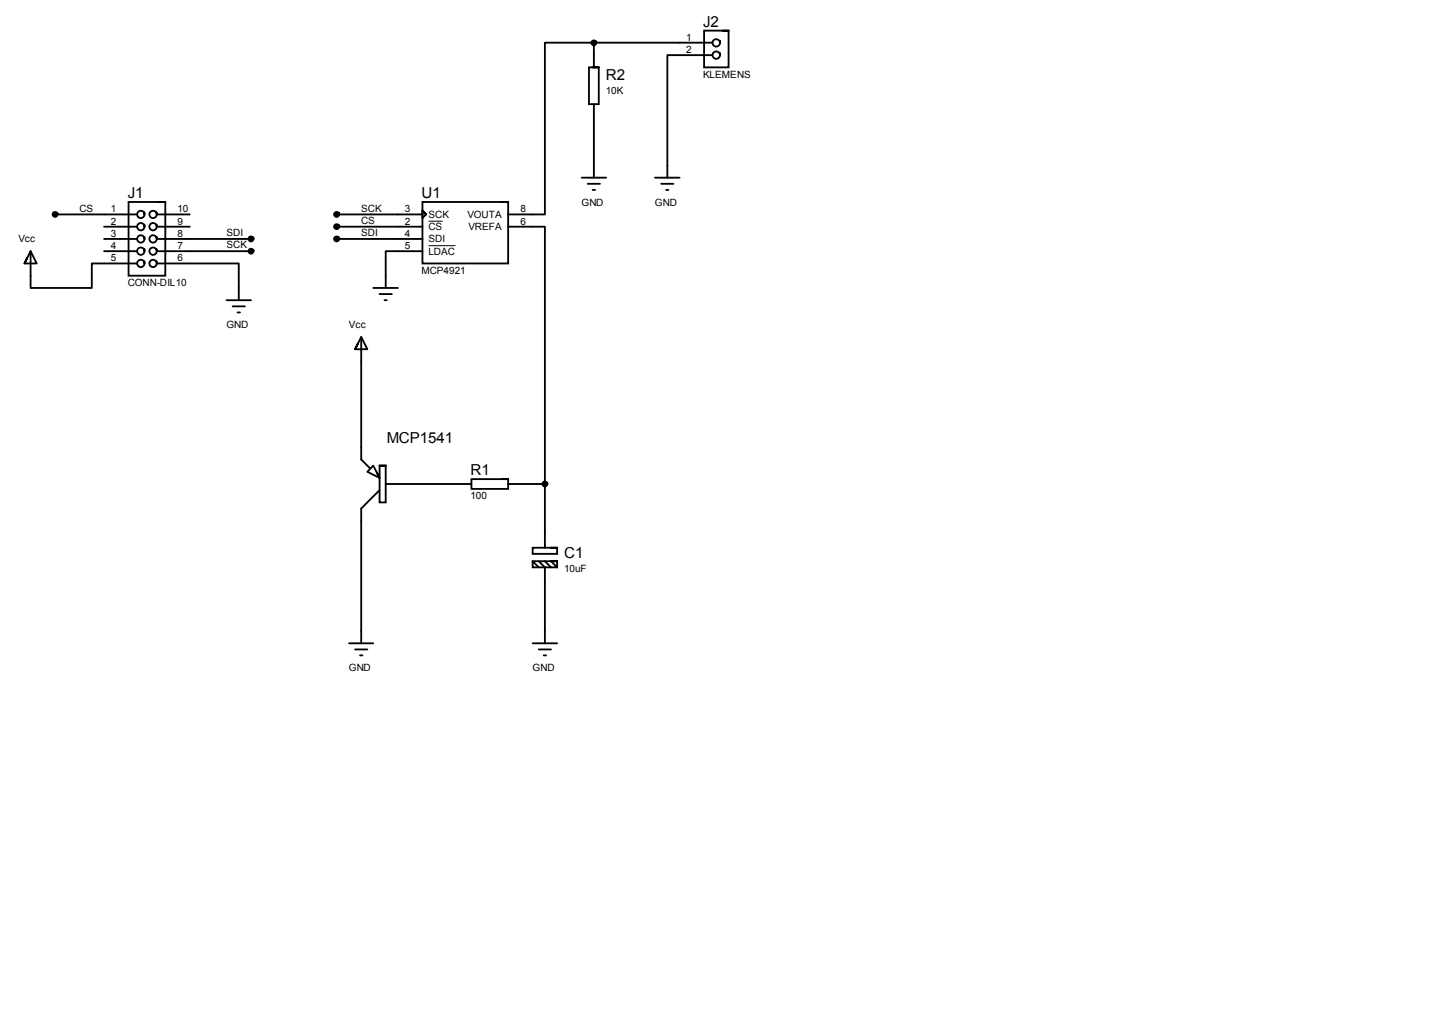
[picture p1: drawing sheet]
<svg xmlns="http://www.w3.org/2000/svg" width="297mm" height="210mm" viewBox="0 0 297 210" stroke-linecap="round" stroke-linejoin="round" font-family="sans-serif">
<g fill="none" stroke="#000" stroke-width=".38">
<path d="M122.9 14h1.3v7.6h-2v-7.6h2M123.2 8.8h-10.2v35.6h-7.6M123.2 8.8h24.6M123.2 8.8v5.2M123.7 8.6a.54 .54 0 0 1-.4 .8 .54 .54 0 0 1-.6-.6 .51 .51 0 0 1 .5-.4 .51 .51 0 0 1 .5 .4M147.8 11.4h-9.4v25.4M149.3 11a.8 .8 0 0 1-.7 1.2 .8 .8 0 0 1-.6-1.3 .78 .78 0 0 1 .9-.2 .78 .78 0 0 1 .4 .7M149.3 8.5a.8 .8 0 0 1-.7 1.2 .8 .8 0 0 1-.6-1.4 .79 .79 0 0 1 .8-.1 .79 .79 0 0 1 .5 .6M149.9 6.3h1.2v7.7h-5.1v-7.7h5.1M120.6 36.8h5.1M121.9 38.1h2.6M122.9 39.4h.5"/>
<path d="M123.2 21.6v15.2M135.8 36.8h5.2M137.2 38.1h2.5M138.2 39.4h.4M5.6 53.5l-.5 1.1h2.5l-1.3-2.5-1.2 2.5M6.3 52.1v7.6h12.7v-5.1h9.4M11.4 44.4h17M11.9 44.2a.53 .53 0 0 1-.1 .7 .53 .53 0 0 1-.8-.2 .53 .53 0 0 1 .2-.7 .52 .52 0 0 1 .7 .4M21.6 47h6.8M21.6 49.5h6.8M28.4 52.1h-6.8M30 44a.8 .8 0 0 1-.8 1.2 .8 .8 0 0 1-.5-1.3 .76 .76 0 0 1 .8-.2 .76 .76 0 0 1 .5 .7"/>
<path d="M30 46.6a.8 .8 0 0 1-.8 1.2 .8 .8 0 0 1-.5-1.3 .76 .76 0 0 1 .8-.2 .76 .76 0 0 1 .5 .7M30 49.1a.8 .8 0 0 1-.8 1.2 .8 .8 0 0 1-.5-1.3 .76 .76 0 0 1 .8-.2 .76 .76 0 0 1 .5 .7M30 51.6a.8 .8 0 0 1-.8 1.2 .8 .8 0 0 1-.5-1.3 .76 .76 0 0 1 .8-.1 .76 .76 0 0 1 .5 .7M30 54.2a.8 .8 0 0 1-.8 1.2 .8 .8 0 0 1-.5-1.3 .76 .76 0 0 1 .8-.2 .76 .76 0 0 1 .5 .7M32.5 54.2a.8 .8 0 0 1-.8 1.2 .8 .8 0 0 1-.5-1.3 .76 .76 0 0 1 .8-.2 .76 .76 0 0 1 .5 .7h17v7.6M32.5 44a.8 .8 0 0 1-.8 1.2 .8 .8 0 0 1-.5-1.3 .76 .76 0 0 1 .8-.2 .76 .76 0 0 1 .5 .7h6.9M32.5 46.6a.8 .8 0 0 1-.8 1.2 .8 .8 0 0 1-.5-1.3 .76 .76 0 0 1 .8-.2 .76 .76 0 0 1 .5 .7h6.9M32.5 49.1a.8 .8 0 0 1-.8 1.2 .8 .8 0 0 1-.5-1.3 .76 .76 0 0 1 .8-.2 .76 .76 0 0 1 .5 .7h19.6M32.5 51.6a.8 .8 0 0 1-.8 1.2 .8 .8 0 0 1-.5-1.3 .76 .76 0 0 1 .8-.1 .76 .76 0 0 1 .5 .7h19.6M33 41.9h1.3v15.2h-7.6v-15.2h7.6M52.6 49.2a.53 .53 0 0 1-.2 .8 .53 .53 0 0 1-.7-.2 .53 .53 0 0 1 .1-.7 .52 .52 0 0 1 .8 .4M52.6 51.8a.53 .53 0 0 1-.2 .7 .53 .53 0 0 1-.7-.1 .53 .53 0 0 1 .1-.8 .52 .52 0 0 1 .8 .5"/>
<path d="M69.8 44.4h17.8M69.8 47h17.8M69.8 49.5h17.8M70.4 46.7a.53 .53 0 0 1-.2 .7 .53 .53 0 0 1-.7-.1 .53 .53 0 0 1 .1-.8 .52 .52 0 0 1 .8 .5M70.4 44.2a.53 .53 0 0 1-.2 .7 .53 .53 0 0 1-.7-.2 .53 .53 0 0 1 .1-.7 .52 .52 0 0 1 .8 .4M70.4 49.2a.53 .53 0 0 1-.2 .8 .53 .53 0 0 1-.7-.2 .53 .53 0 0 1 .1-.7 .52 .52 0 0 1 .8 .4M77.4 59.7h5.1M87.6 52.1h-7.6v7.6M87.6 43.7l.8 .7-.8 .8v-1.5l.8 .7M104.1 41.9h1.3v12.7h-17.8v-12.7h17.8M105.4 47h7.6v53.3M47 62.2h5.1"/>
<path d="M48.3 63.5h2.5M49.3 64.8h.5M74.2 71.2l-.5 1.2h2.5l-1.3-2.6-1.2 2.6M74.9 69.8v25.4l1.8 1.8M78.7 61h2.6M79.8 62.2h.4M78.1 97.9l.6 1.2-2.5-1.3 1.2-1.3 1.3 2.6M78.7 96.5h1.3v7.6h-1.3v-7.6h1.3M104.1 99.3h1.3v2h-7.6v-2h7.6M78.7 101.6l-3.8 3.8v27.9M80 100.3h17.8M105.4 100.3h7.6"/>
<path d="M110.5 116.3l1.3 1.3M111.8 116.3l1.2 1.3v15.7M113 100.3v13.2M113 116.3l1.3 1.3M113.5 100a.53 .53 0 0 1-.1 .8 .53 .53 0 0 1-.8-.2 .53 .53 0 0 1 .2-.7 .52 .52 0 0 1 .7 .4M114.3 113.5h1.3v1.3h-5.1v-1.3h5.1M115.6 116.3h-5.1v1.3h5.1v-1.3h-1.3l1.3 1.3M72.4 133.3h5M73.7 134.6h2.5M74.7 135.8h.5M110.5 133.3h5.1M111.8 134.6h2.5"/>
<path d="M112.8 135.8h.5"/>
</g>
<path d="M88.9 45.8h2.9M88.9 50.9h5.6" fill="none" stroke="#000" stroke-width=".21"/>
<g fill="#000">
<circle cx="123.2" cy="8.9" r=".51"/>
<circle cx="11.4" cy="44.4" r=".51"/>
<circle cx="52.1" cy="52.1" r=".51"/>
<circle cx="52.1" cy="49.5" r=".51"/>
<circle cx="69.8" cy="47" r=".51"/>
<circle cx="69.8" cy="44.4" r=".51"/>
<circle cx="69.8" cy="49.5" r=".51"/>
<circle cx="113" cy="100.3" r=".51"/>
</g>
<g font-size="3.1">
<text x="145.8" y="5.5">J2</text>
<text x="125.7" y="16.6">R2</text>
<text x="26.5" y="41.1">J1</text>
<text x="87.5" y="41.1">U1</text>
<text x="80.2" y="91.8">MCP1541</text>
<text x="97.6" y="98.4">R1</text>
<text x="117" y="115.7">C1</text>
</g>
<g font-size="2.1">
<text x="142.4" y="8.5">1</text>
<text x="142.4" y="11">2</text>
<text x="145.8" y="16.1">KLEMENS</text>
<text x="125.7" y="19.5">10K</text>
<text x="16.5" y="43.9">CS</text>
<text x="23" y="44">1</text>
<text x="23" y="46.6">2</text>
<text x="36.8" y="44">10</text>
<text x="36.8" y="46.6">9</text>
<text x="74.9" y="46.4">CS</text>
<text x="74.9" y="43.9">SCK</text>
<text x="83.9" y="44">3</text>
<text x="83.9" y="46.6">2</text>
<text x="88.9" y="45.2">SCK</text>
<text x="88.9" y="47.7">CS</text>
<text x="96.9" y="45.2">VOUTA</text>
<text x="97.2" y="47.7">VREFA</text>
<text x="107.9" y="44">8</text>
<text x="107.9" y="46.6">6</text>
<text x="120.6" y="42.6">GND</text>
<text x="135.8" y="42.6">GND</text>
<text x="3.8" y="50.2">Vcc</text>
<text x="23" y="49.1">3</text>
<text x="23" y="51.6">4</text>
<text x="36.8" y="49.1">8</text>
<text x="36.8" y="51.6">7</text>
<text x="47" y="48.9">SDI</text>
<text x="47" y="51.5">SCK</text>
<text x="74.9" y="48.9">SDI</text>
<text x="83.9" y="49.1">4</text>
<text x="83.9" y="51.6">5</text>
<text x="88.9" y="50.2">SDI</text>
<text x="88.9" y="52.8">LDAC</text>
<text x="23" y="54.2">5</text>
<text x="26.5" y="59.3">CONN-DIL10</text>
<text x="36.8" y="54.2">6</text>
<text x="87.5" y="56.7">MCP4921</text>
<text x="47" y="68">GND</text>
<text x="72.4" y="68">Vcc</text>
<text x="97.6" y="103.4">100</text>
<text x="117" y="118.5">10uF</text>
<text x="72.4" y="139.1">GND</text>
<text x="110.5" y="139.1">GND</text>
</g>
</svg>
